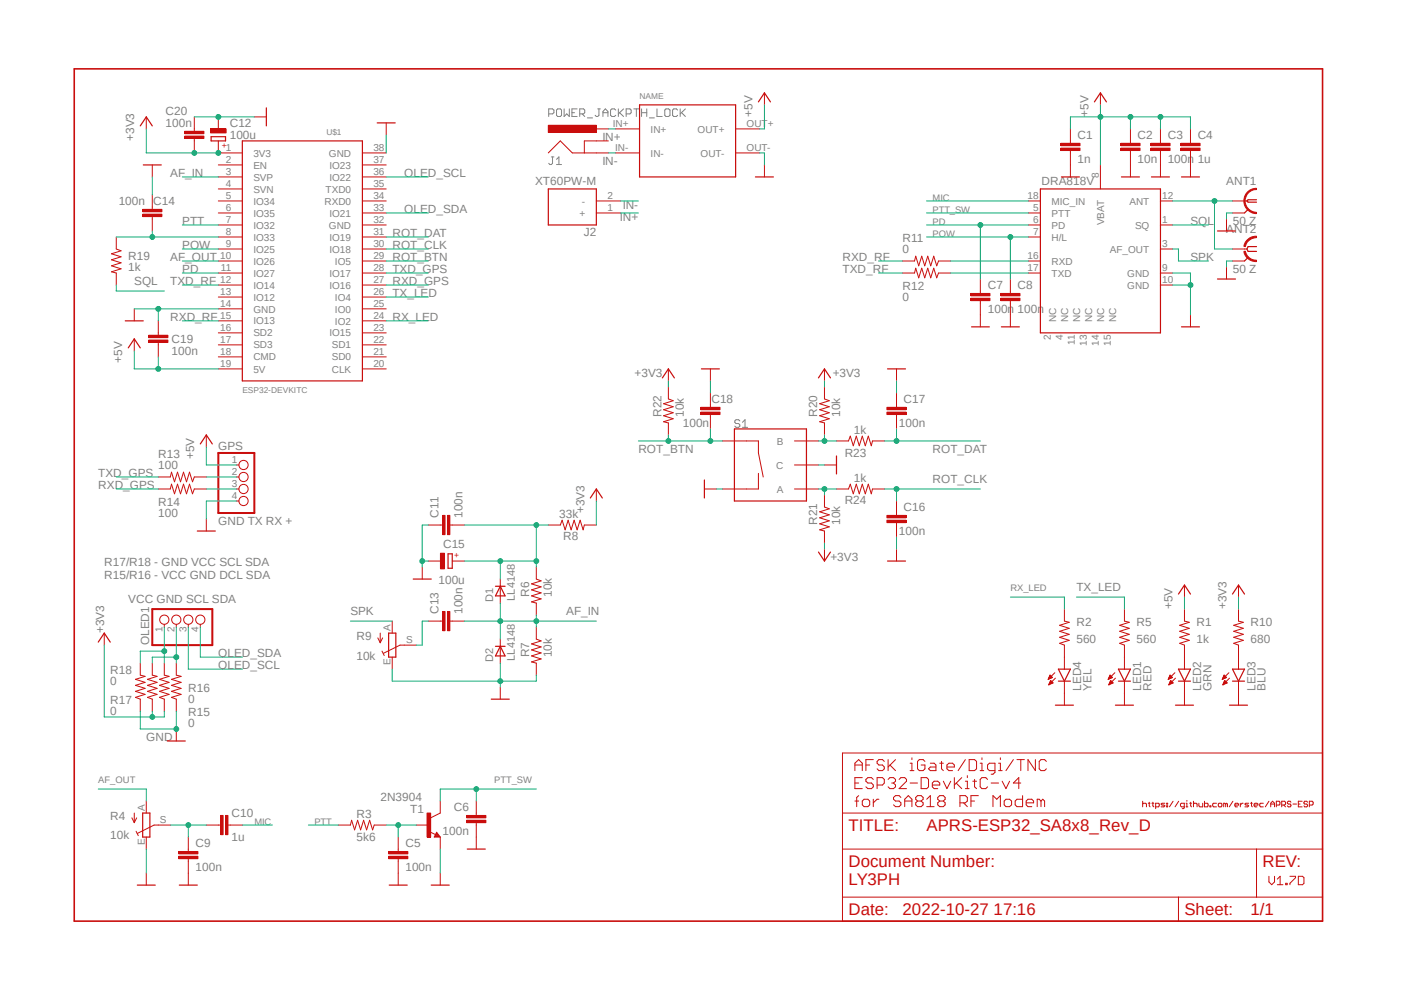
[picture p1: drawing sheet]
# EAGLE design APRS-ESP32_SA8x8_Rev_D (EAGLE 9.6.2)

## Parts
ANT1  50 Z  LTI-SASF54GT  [LTI-SASF54GT]
ANT2  50 Z  SMA-142-0701-801/806  [J502-ND-142-0701-801/806]
C1  1n  C-EUC0805  [C0805]
C2  10n  C-EUC0805  [C0805]
C3  100n  C-EUC0805  [C0805]
C4  1u  C-EUC0805  [C0805]
C5  100n  C-EUC0805  [C0805]
C6  100n  C-EUC0805  [C0805]
C7  100n  C-EUC0805  [C0805]
C8  100n  C-EUC0805  [C0805]
C9  100n  C-EUC0805  [C0805]
C10  1u  C-EUC0805  [C0805]
C11  100n  C-EUC0805  [C0805]
C12  100u  CPOL-EUSMCD  [SMC_D]
C13  100n  C-EUC0805  [C0805]
C14  100n  C-EUC0805  [C0805]
C15  100u  CPOL-EUSMCD  [SMC_D]
C16  100n  C-EUC0805  [C0805]
C17  100n  C-EUC0805  [C0805]
C18  100n  C-EUC0805  [C0805]
C19  100n  C-EUC0805  [C0805]
C20  100n  C-EUC0805  [C0805]
D1  LL4148  [SOD80_DO213AA_MINIMELF]
D2  LL4148  [SOD80_DO213AA_MINIMELF]
DRA818V  DRA818A  [DRA818A]
GPS  GND TX RX +  PINHD-1X4  [1X04]
J1  POWER_JACKPTH_LOCK  [POWER_JACK_PTH_LOCK]
J2  XT60PW-M  [AMASS_XT60PW-M]
LED1  RED  LEDCHIP-LED0805  [CHIP-LED0805]
LED2  GRN  LEDCHIP-LED0805  [CHIP-LED0805]
LED3  BLU  LEDCHIP-LED0805  [CHIP-LED0805]
LED4  YEL  LEDCHIP-LED0805  [CHIP-LED0805]
OLED1  VCC GND SCL SDA  PINHD-1X4  [1X04]
R1  1k  R-US_R0805  [R0805]
R2  560  R-US_R0805  [R0805]
R3  5k6  R-US_R0805  [R0805]
R4  10k  TRIM_EU-CA6H  [CA6H]
R5  560  R-US_R0805  [R0805]
R6  10k  R-US_R0805  [R0805]
R7  10k  R-US_R0805  [R0805]
R8  33k  R-US_R0805  [R0805]
R9  10k  TRIM_EU-CA6H  [CA6H]
R10  680  R-US_R0805  [R0805]
R11  0  R-US_R0805  [R0805]
R12  0  R-US_R0805  [R0805]
R13  100  R-US_R0805  [R0805]
R14  100  R-US_R0805  [R0805]
R15  0  R-US_R0805  [R0805]
R16  0  R-US_R0805  [R0805]
R17  0  R-US_R0805  [R0805]
R18  0  R-US_R0805  [R0805]
R19  1k  R-US_R0805  [R0805]
R20  10k  R-US_R0805  [R0805]
R21  10k  R-US_R0805  [R0805]
R22  10k  R-US_R0805  [R0805]
R23  1k  R-US_R0805  [R0805]
R24  1k  R-US_R0805  [R0805]
S1  ENCODER-SWITCH  [ROTARY_ENC_PLAIN]
T1  2N3904  MMBT3904LT1-NPN-SOT23-BEC  [SOT23-BEC]
U$1  ESP32DEVKITC  [ESP32-DEVKITC]
U$2  CP8-ADJ  [CP8-ADJ]

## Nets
+3V3: C12.+ C20.2 R8.2 R10.2 R15.1 R17.1 R20.1 R21.2 R22.1 U$1.1(3V3)
+5V: C1.1 C2.1 C3.1 C4.1 C19.2 DRA818V.8(VBAT) GPS.1 R1.2 U$1.19(5V) U$2.OUT+
AF_IN: C13.2 D1.A D2.C R6.2 R7.1 U$1.3(SVP)
AF_OUT: R4.A U$1.10(IO26)
GND: ANT1.2 ANT1.3 ANT1.4 ANT1.5 ANT2.G@1 ANT2.G@2 ANT2.G@3 ANT2.G@4 C1.2 C2.2 C3.2 C4.2 C5.2 C6.2 C7.2 C8.2 C9.2 C11.1 C12.- C14.2 C15.- C16.2 C17.1 C18.1 C19.1 C20.1 D2.A DRA818V.9(GND) DRA818V.10(GND) GPS.4 LED1.C LED2.C LED3.C LED4.C R4.E R7.2 R9.E R16.1 R18.1 S1.C S1.SW- T1.E U$1.14(GND) U$1.38(GND) U$2.OUT-
IN+: J1.PWR J2.1(+) U$2.IN+
IN-: J1.GND J2.2(-) U$2.IN-
MIC: C10.2 DRA818V.18(MIC_IN)
N$1: LED1.A R5.1
N$2: C11.2 C15.+ D1.C R6.1 R8.1
N$3: GPS.2 R13.1
N$4: C13.1 R9.S
N$5: ANT1.1 ANT2.1 DRA818V.12(ANT)
N$7: C5.1 R3.1 T1.B
N$8: LED4.A R2.1
N$9: C9.1 C10.1 R4.S
N$12: LED3.A R10.1
N$13: GPS.3 R14.1
N$14: DRA818V.16(RXD) R11.1
N$15: DRA818V.17(TXD) R12.1
N$16: OLED1.2 R16.2 R17.2
N$17: OLED1.1 R15.2 R18.2
N$18: C14.1 R19.1 U$1.8(IO33)
N$41: LED2.A R1.1
OLED_SCL: OLED1.3 U$1.36(IO22)
OLED_SDA: OLED1.4 U$1.33(IO21)
PD: C7.1 DRA818V.6(PD) U$1.11(IO27)
POW: C8.1 DRA818V.7(H/L) U$1.9(IO25)
PTT: R3.2 U$1.7(IO32)
PTT_SW: C6.1 DRA818V.5(PTT) T1.C
ROT_BTN: C18.2 R22.2 S1.SW+ U$1.29(IO5)
ROT_CLK: C16.1 R24.2 U$1.30(IO18)
ROT_CLK_ROUTE: R21.1 R24.1 S1.A
ROT_DAT: C17.2 R23.2 U$1.31(IO19)
ROT_DAT_ROUTE: R20.2 R23.1 S1.B
RX_LED: R2.2 U$1.24(IO2)
RXD_GPS: R14.2 U$1.27(IO16)
RXD_RF: R11.2 U$1.15(IO13)
SPK: DRA818V.3(AF_OUT) R9.A
SQL: DRA818V.1(SQ) R19.2
TX_LED: R5.2 U$1.26(IO4)
TXD_GPS: R13.2 U$1.28(IO17)
TXD_RF: R12.2 U$1.12(IO14)
Unconnected: DRA818V.2(NC) DRA818V.4(NC) DRA818V.11(NC) DRA818V.13(NC) DRA818V.14(NC) DRA818V.15(NC) J1.GNDBREAK U$1.2(EN) U$1.4(SVN) U$1.5(IO34) U$1.6(IO35) U$1.13(IO12) U$1.16(SD2) U$1.17(SD3) U$1.18(CMD) U$1.20(CLK) U$1.21(SD0) U$1.22(SD1) U$1.23(IO15) U$1.25(IO0) U$1.32(GND) U$1.34(RXD0) U$1.35(TXD0) U$1.37(IO23)

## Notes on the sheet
- R17/R18 - GND VCC SCL SDA
  R15/R16 - VCC GND DCL SDA
- AFSK iGate/Digi/TNC
  ESP32-DevKitC-v4
  for SA818 RF Modem
- https://github.com/erstec/APRS-ESP
- LY3PH | V1.7D

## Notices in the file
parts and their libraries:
SparkFun-Connectors: Licensing: Creative Commons ShareAlike 4.0 International - https://creativecommons.org/licenses/by-sa/4.0
